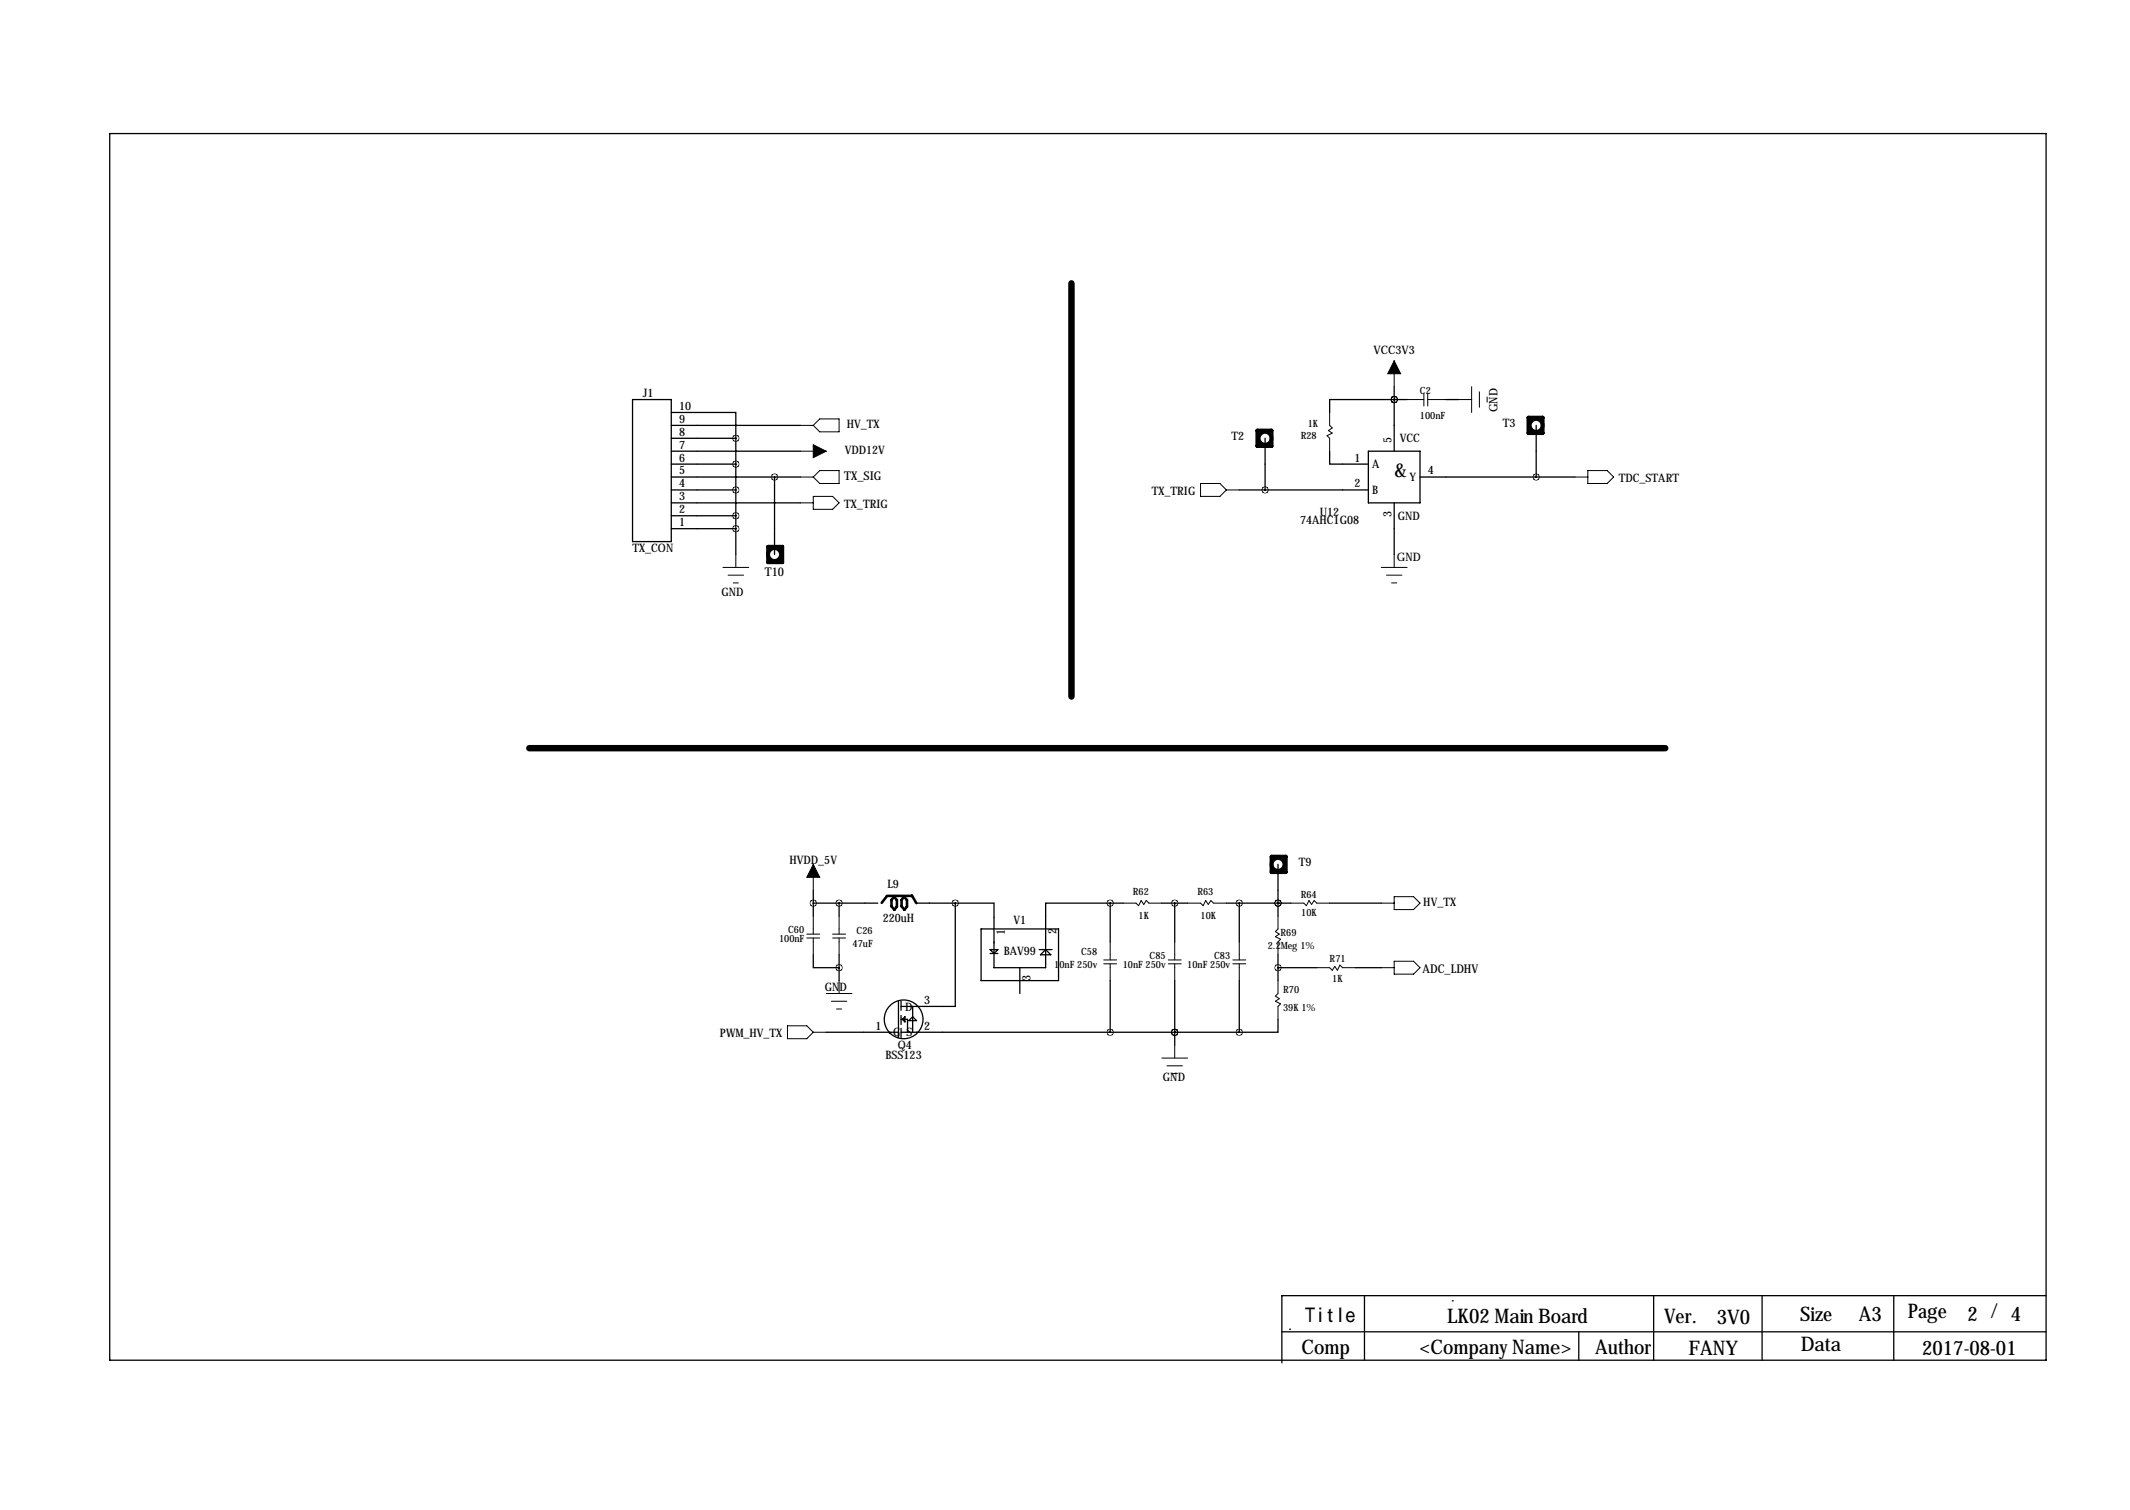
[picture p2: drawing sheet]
<svg xmlns="http://www.w3.org/2000/svg" width="419mm" height="297mm" viewBox="0 0 419 297" stroke-linecap="round" stroke-linejoin="round" font-family="sans-serif">
<g fill="none" stroke="#000" stroke-width=".25">
<path d="M21.6 26.3h381v241.3h-381zM124.5 78.6h7.6v27.9h-7.6zM274.3 78.6h-12.7v2.5M274.3 78.6h.1M274.3 76.1v12.7M274.3 78.6h2.6M284.5 78.6h2.5M132.1 81.1h12.7v5.1M132.1 88.8h25.4M132.1 98.9h25.4M132.1 91.3h12.7M132.1 96.4h12.7"/>
<path d="M132.1 93.8h25.4M132.1 86.2h12.7M132.1 83.7h25.4M144.8 86.2v22.9M152.4 93.8v15.3M243.8 96.4h25.4M248.9 86.2v10.2M261.6 88.8v2.5h7.6M269.2 88.8h10.2v10.1h-10.2zM274.3 98.9v10.2M279.4 93.8h30.5M302.3 83.7v10.1"/>
<path d="M132.1 104h12.7M132.1 101.5h12.7M160 177.7h12.7M160 175.1v5.1M165.1 177.7v2.5M180.3 177.7h7.7M188 177.7v20.3h-10.7M188 177.7h7.6v12.7h10.1v-12.7h12.7M218.4 177.7h2.6M218.4 177.7v7.6M228.6 177.7h5.1M231.1 177.7v7.6"/>
<path d="M241.3 177.7h12.7M243.8 177.7v7.6M251.5 177.7h.1M251.5 170v10.2M261.6 177.7h10.2M160 187.8v2.6h5.1M165.1 187.8v5.1M176.8 197v7.1h-.3M177.3 197v1.7M177.3 199.8v1.7M179.6 198v5.1M193 182.7h15.3v10.2h-15.3z"/>
<path d="M194.8 187.6h1.5M194.8 186.8h1.5l-.7 .8zM200.7 190.4v5M204.5 186.8h2.5M204.7 187.8l1-1 1.1 1zM218.4 192.9v10.2M231.1 192.9v12.7M243.8 192.9v10.2M251.5 187.8v5.1M251.5 190.4h7.6M266.7 190.4h5.1M162.6 203.1h14.2"/>
<path d="M175 203.1v.2M177.3 202.3v1.8M177.3 203.1h66.5M177.3 200.5h1.3v2.6M177.5 200.5l.6-.5v1zM179.6 200l.7 .8h-1.5zM231.1 203.1h.1M251.5 200.5v2.6h-7.7M268.5 254.9v12.7M285.8 255.9h.1M325.4 254.9v12.7M346.7 254.9v12.7"/>
<path d="M372.6 254.9v12.7M402.6 254.9h-150.4v13.2M252.2 262h150.4M253.7 261.5h.1M310.6 262v5.6"/>
<circle cx="177.8" cy="200.5" r="3.8"/>
</g>
<path d="M210.8 55.7v81.3M104.1 147.2h223.6" fill="none" stroke="#000" stroke-width="1.3"/>
<g fill="none" stroke="#000" stroke-width=".2">
<path d="M274.3 71v5.1M276.9 78.6h3.3M280.2 77.3v2.6M280.9 77.3v2.6M280.9 78.6h3.6M287 78.6h2.6M289.6 76.1v5M291.1 77.1v3M292.6 78.1v1M157.5 93.8h2.5M157.5 98.9h2.5M157.5 88.8h5.1"/>
<path d="M157.5 83.7h2.5M160 93.8l1.3-1.2h3.8v2.5h-3.8zM160 97.6h3.8l1.3 1.3-1.3 1.3h-3.8zM161.3 82.4h3.8v2.5h-3.8l-1.3-1.2zM236.2 95.1h3.8l1.3 1.3-1.3 1.2h-3.8zM241.3 96.4h2.5M261.6 81.1v2.6l.5 .5-.7 .5 .7 .5-1 .5 .5 .5v2.6M309.9 93.8h2.5M312.4 92.6h3.8l1.3 1.2-1.3 1.3h-3.8zM142.2 111.6h5.1M143.3 113.1h3M144.3 114.7h1"/>
<path d="M144.8 109.1v2.5M271.8 111.6h5.1M272.8 113.1h3M273.8 114.7h1M274.3 109.1v2.5M160 170v5.1M221 177.7h2.5l.5 .5 .5-1 .5 .7 .6-.7 .5 .5h2.5M233.7 177.7h2.5l.5 .5 .5-1 .5 .7 .6-.7 .5 .5h2.5M254 177.7h2.5l.5 .5 .6-1 .5 .7 .5-.7 .5 .5h2.5M271.8 177.7h2.5M274.3 176.4h3.8l1.3 1.3-1.3 1.2h-3.8zM158.7 183.8h2.6"/>
<path d="M158.7 184.5h2.6M160 180.2v3.6M160 184.5v3.3M162.6 195.4h5M163.6 197h3M163.8 183.8h2.6M163.8 184.5h2.6M164.6 198.5h1M165.1 180.2v3.6M165.1 184.5v3.3M165.1 192.9v2.5M217.2 188.8h2.5"/>
<path d="M217.2 189.6h2.5M218.4 185.3v3.5M218.4 189.6v3.3M229.9 188.8h2.5M229.9 189.6h2.5M231.1 185.3v3.5M231.1 189.6v3.3M242.6 188.8h2.5M242.6 189.6h2.5M243.8 185.3v3.5M243.8 189.6v3.3M251.5 180.2v2.5l-.5 .5 .7 .6-.7 .5 1 .5-.5 .5v2.5"/>
<path d="M251.5 192.9v2.5l-.5 .5 .7 .6-.7 .5 1 .5-.5 .5v2.5M259.1 190.4h2.5l.5 .5 .5-.8 .5 .8 .6-1 .5 .5h2.5M271.8 190.4h2.5M274.3 189.1h3.8l1.3 1.3-1.3 1.2h-3.8zM154.9 201.8h3.8l1.3 1.3-1.3 1.2h-3.8zM160 203.1h2.6M228.6 208.1h5.1M229.6 209.7h3.1M230.6 211.2h1M231.1 205.6v2.5"/>
</g>
<g fill="none" stroke="#000" stroke-width=".76">
<path d="M247.4 84.7h2.8v3h-2.8zM300.7 82.2h2.8v3h-2.8zM151.1 107.6h2.8v3h-2.8zM250.2 168.5h2.8v3.1h-2.8z"/>
<circle cx="248.9" cy="86.2" r="1.27"/>
<circle cx="302.3" cy="83.7" r="1.27"/>
<circle cx="152.4" cy="109.1" r="1.27"/>
<circle cx="251.5" cy="170" r="1.27"/>
</g>
<path d="M174.5 176.2l4.9 .1M174.5 176.3l-1 1.3M176 176.3l-.6 .7v1.3l.6 .7 .5-.7v-1.3l-.6-.6M178 176.3l-.6 .7v1.3l.6 .7 .5-.7v-1.3l-.6-.6M179.4 176.1l.9 1.6" fill="none" stroke="#000" stroke-width=".51"/>
<path d="M274.3 71l1.3 2.5h-2.6zM160 87.5l2.6 1.3-2.6 1.2zM160 170l1.3 2.6h-2.6z" fill="#000" stroke="#000" stroke-width=".2"/>
<path d="M144.7 86.2a.05 .05 0 0 0 .1 0 .05 .05 0 0 0-.1 0zM144.7 91.3a.05 .05 0 0 0 .1 0 .05 .05 0 0 0-.1 0zM144.7 96.4a.05 .05 0 0 0 .1 0 .05 .05 0 0 0-.1 0zM144.7 101.5a.05 .05 0 0 0 .1 0 .05 .05 0 0 0-.1 0zM144.7 104a.05 .05 0 0 0 .1 0 .05 .05 0 0 0-.1 0zM302.2 93.8a.05 .05 0 0 0 .1 0 .05 .05 0 0 0-.1 0zM248.9 96.4a.05 .05 0 0 0 .1 0 .05 .05 0 0 0-.1 0zM218.4 203.1a.05 .05 0 0 0 .1 0 .05 .05 0 0 0-.1 0zM160 177.7a.05 .05 0 0 0 .1 0 .05 .05 0 0 0-.1 0zM251.4 190.4a.05 .05 0 0 0 .1 0 .05 .05 0 0 0-.1 0zM231.1 177.7a.05 .05 0 0 0 .1 0 .05 .05 0 0 0-.1 0zM251.4 177.7a.05 .05 0 0 0 .1 0 .05 .05 0 0 0-.1 0zM243.8 177.7a.05 .05 0 0 0 .1 0 .05 .05 0 0 0-.1 0zM251.4 177.7a.05 .05 0 0 0 .1 0 .05 .05 0 0 0-.1 0zM243.8 203.1a.05 .05 0 0 0 .1 0 .05 .05 0 0 0-.1 0zM231.1 203.1a.05 .05 0 0 0 .1 0 .05 .05 0 0 0-.1 0zM231.1 203.1a.05 .05 0 0 0 .1 0 .05 .05 0 0 0-.1 0zM218.4 177.7a.05 .05 0 0 0 .1 0 .05 .05 0 0 0-.1 0zM187.9 177.7a.05 .05 0 0 0 .1 0 .05 .05 0 0 0-.1 0zM274.3 78.6a.05 .05 0 0 0 .1 0 .05 .05 0 0 0-.1 0zM274.3 78.6a.05 .05 0 0 0 .1 0 .05 .05 0 0 0-.1 0z" fill="#000" stroke="#000" stroke-width="1.3"/>
<g font-size="4">
<text x="274.3" y="93.8">&amp;</text>
<text x="256.8" y="260">Title</text>
<text x="284.7" y="260.2">LK02 Main Board</text>
<text x="327.4" y="260.3">Ver.</text>
<text x="337.8" y="260.5">3V0</text>
<text x="354.2" y="259.8">Size</text>
<text x="365.8" y="260">A3</text>
<text x="375.4" y="259.3">Page</text>
<text x="387.1" y="259.9">2 / 4</text>
<text x="256.1" y="266.4">Comp</text>
<text x="279.4" y="266.3">&lt;Company Name&gt;</text>
<text x="313.8" y="266.4">Author</text>
<text x="332.2" y="266.6">FANY</text>
<text x="354.3" y="265.7">Data</text>
<text x="378.2" y="266.6">2017-08-01</text>
</g>
<g font-size="2.4">
<text x="166.1" y="94.5">TX_SIG</text>
<text x="150.5" y="113.3">T10</text>
<text x="279.9" y="191.4">ADC_LDHV</text>
</g>
<g font-size="2.3">
<text x="270.2" y="69.7">VCC3V3</text>
<text x="126.5" y="78.2">J1</text>
<text x="133.6" y="83.2">9</text>
<text x="133.6" y="80.6">10</text>
<text x="294.6" y="81.1" transform="rotate(-90 294.6 81.1)">GND</text>
<text x="295.7" y="83.9">T3</text>
<text x="133.6" y="88.3">7</text>
<text x="133.6" y="85.7">8</text>
<text x="166.2" y="89.4">VDD12V</text>
<text x="166.6" y="84.3">HV_TX</text>
<text x="242.3" y="86.5">T2</text>
<text x="273.8" y="87.2" transform="rotate(-90 273.8 87.2)">5</text>
<text x="275.4" y="87">VCC</text>
<text x="133.6" y="95.9">4</text>
<text x="133.6" y="93.3">5</text>
<text x="133.6" y="90.8">6</text>
<text x="266.5" y="90.8">1</text>
<text x="266.5" y="95.9">2</text>
<text x="270" y="92.1">A</text>
<text x="277.3" y="94.6">Y</text>
<text x="280.9" y="93.3">4</text>
<text x="318.5" y="94.9">TDC_START</text>
<text x="133.6" y="101">2</text>
<text x="133.6" y="98.4">3</text>
<text x="166.1" y="99.9">TX_TRIG</text>
<text x="226.6" y="97.4">TX_TRIG</text>
<text x="259.7" y="101.5">U12</text>
<text x="270" y="97.2">B</text>
<text x="273.8" y="101.6" transform="rotate(-90 273.8 101.6)">3</text>
<text x="133.6" y="103.5">1</text>
<text x="255.8" y="103.1">74AHC1G08</text>
<text x="275.1" y="102.3">GND</text>
<text x="124.5" y="108.6">TX_CON</text>
<text x="274.8" y="110.3">GND</text>
<text x="142" y="117.3">GND</text>
<text x="155.3" y="170">HVDD_5V</text>
<text x="255.5" y="170.3">T9</text>
<text x="174.6" y="174.6">L9</text>
<text x="280.1" y="178.3">HV_TX</text>
<text x="173.7" y="181.3">220uH</text>
<text x="197.7" y="184" transform="rotate(-90 197.7 184)">1</text>
<text x="199.4" y="181.8">V1</text>
<text x="207.9" y="183.8" transform="rotate(-90 207.9 183.8)">2</text>
<text x="197.5" y="187.8">BAV99</text>
<text x="162.3" y="194.9">GND</text>
<text x="181.9" y="197.5">3</text>
<text x="202.8" y="193.1" transform="rotate(-90 202.8 193.1)">3</text>
<text x="172.3" y="202.6">1</text>
<text x="175.8" y="203.9">G</text>
<text x="178.1" y="198.8">D</text>
<text x="178.4" y="203.9">S</text>
<text x="181.9" y="202.6">2</text>
<text x="141.7" y="204.1">PWM_HV_TX</text>
<text x="174.2" y="208.2">BSS123</text>
<text x="176.7" y="206.4">Q4</text>
<text x="228.8" y="212.7">GND</text>
</g>
<g font-size="2">
<text x="279.4" y="77.4">C2</text>
<text x="279.4" y="82.5">100nF</text>
<text x="255.9" y="86.3">R28</text>
<text x="257.3" y="84">1K</text>
<text x="222.9" y="176.1">R62</text>
<text x="235.6" y="176.1">R63</text>
<text x="255.9" y="176.6">R64</text>
<text x="153.3" y="185.3">100nF</text>
<text x="155.1" y="183.5">C60</text>
<text x="168.5" y="183.8">C26</text>
<text x="224" y="180.7">1K</text>
<text x="236.2" y="180.7">10K</text>
<text x="252" y="184.1">R69</text>
<text x="256" y="180.2">10K</text>
<text x="167.8" y="186.3">47uF</text>
<text x="207.4" y="190.4">10nF 250v</text>
<text x="212.7" y="187.8">C58</text>
<text x="220.9" y="190.4">10nF 250v</text>
<text x="226.2" y="188.6">C85</text>
<text x="233.6" y="190.4">10nF 250v</text>
<text x="238.9" y="188.6">C83</text>
<text x="249.4" y="186.7">2.2Meg 1%</text>
<text x="261.6" y="189.2">R71</text>
<text x="252.5" y="195.3">R70</text>
<text x="262.1" y="193.3">1K</text>
<text x="252.5" y="198.9">39K 1%</text>
</g>
</svg>
